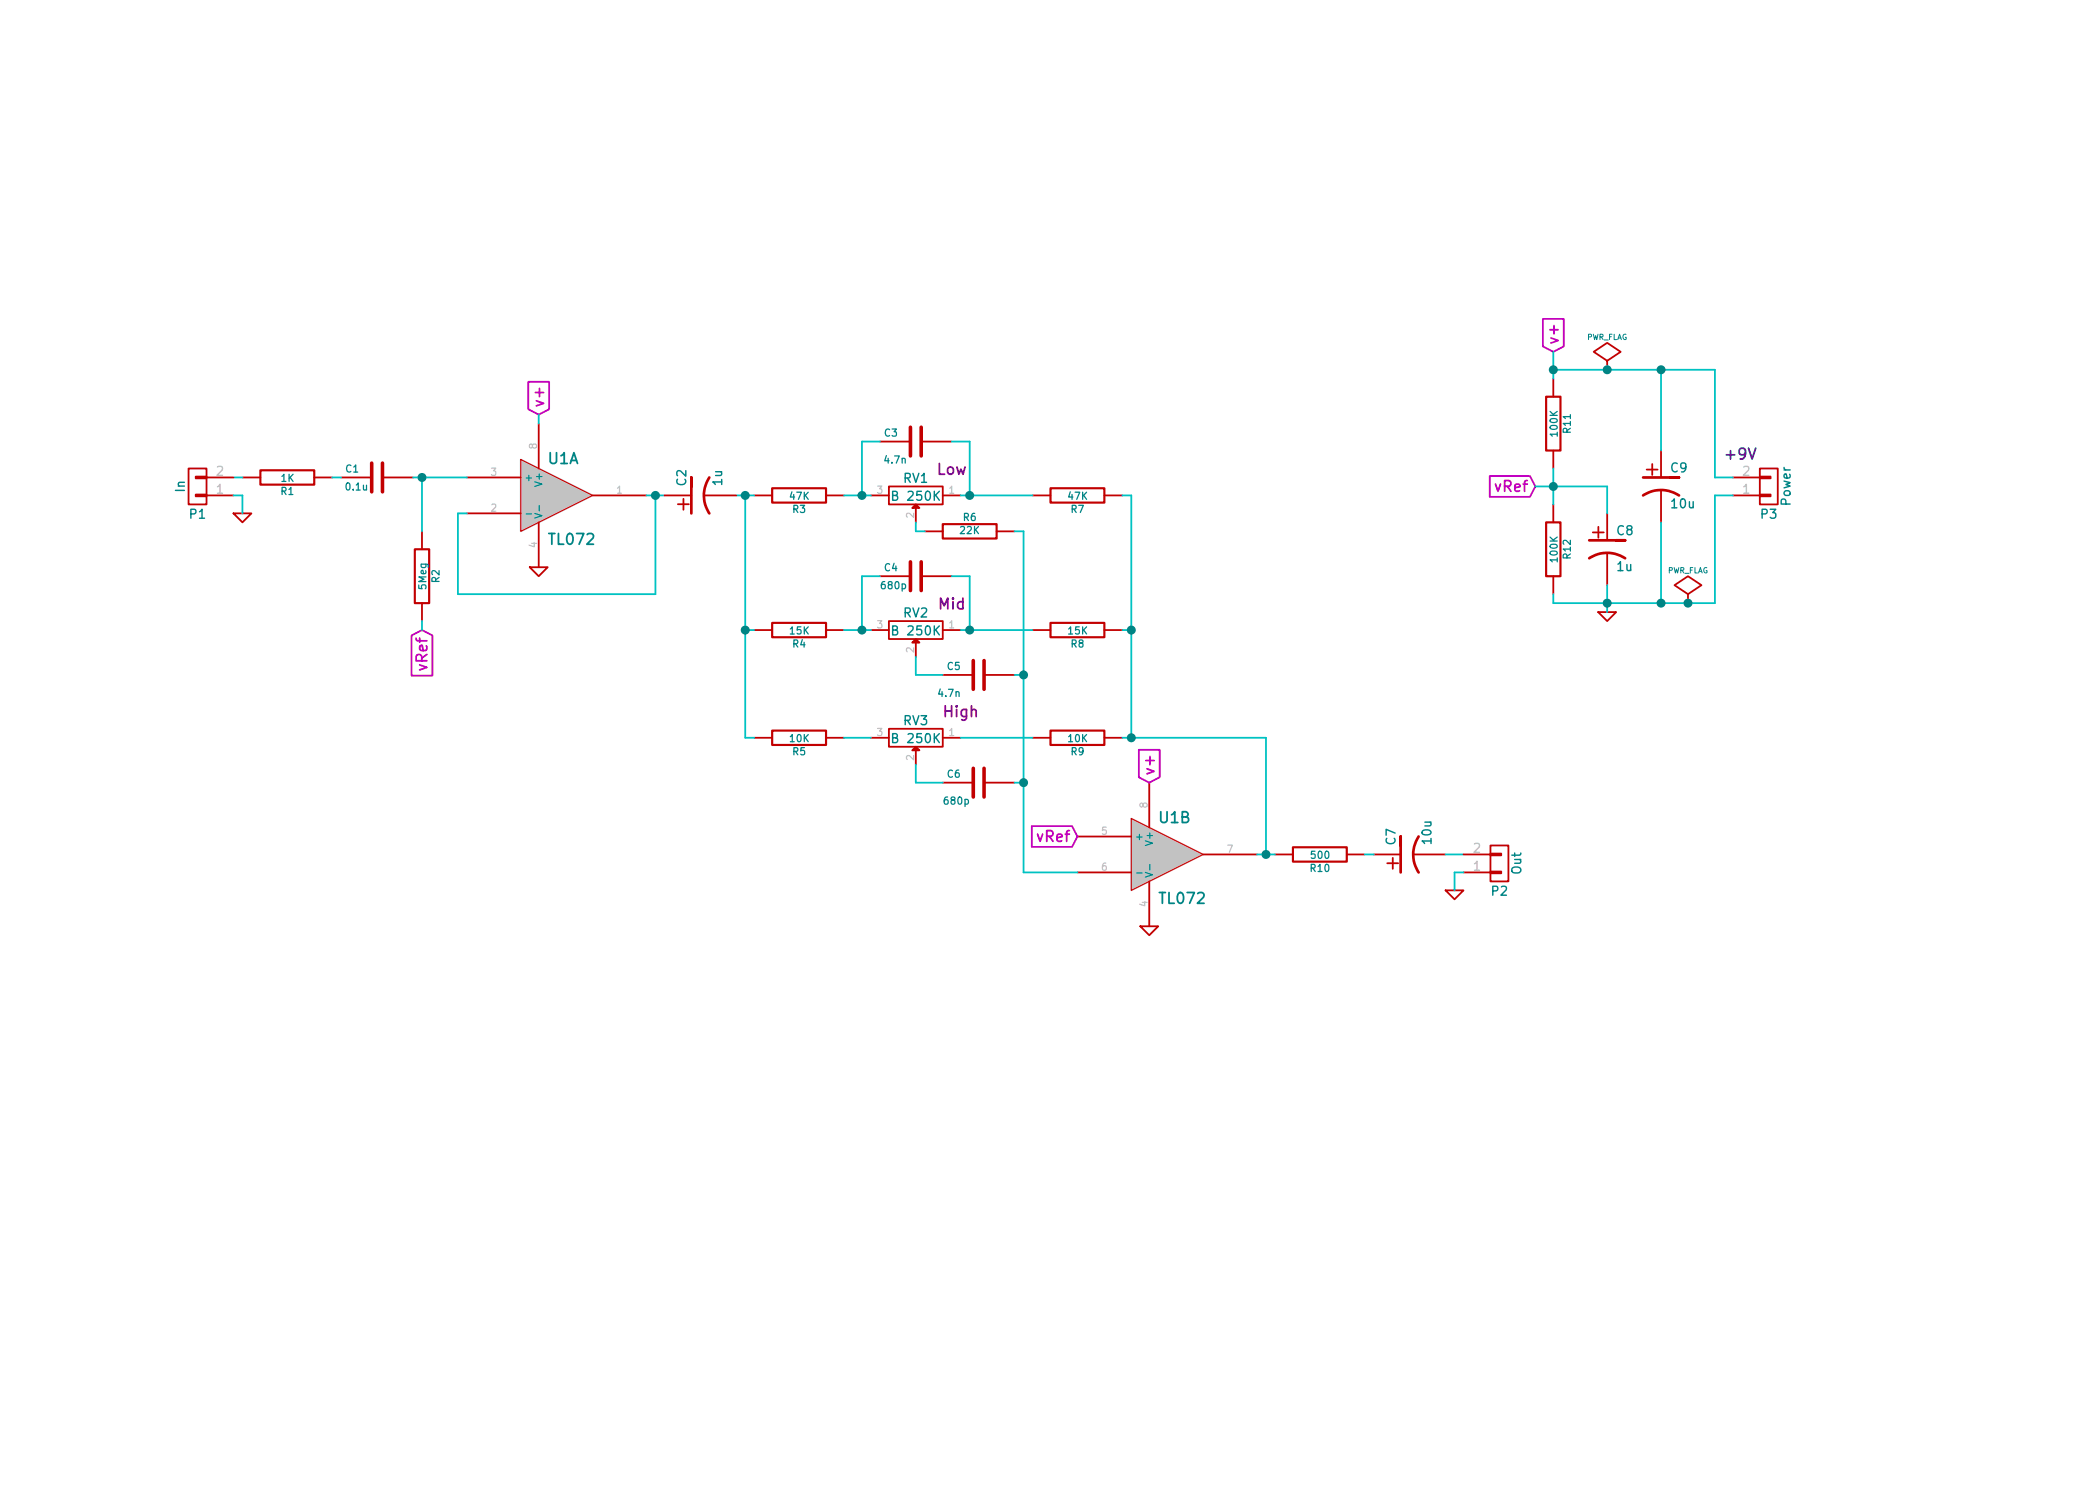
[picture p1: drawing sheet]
EESchema Schematic File Version 2
LIBS:power
LIBS:device
LIBS:transistors
LIBS:conn
LIBS:regul
LIBS:74xx
LIBS:cmos4000
LIBS:adc-dac
LIBS:memory
LIBS:xilinx
LIBS:special
LIBS:microcontrollers
LIBS:dsp
LIBS:microchip
LIBS:analog_switches
LIBS:motorola
LIBS:texas
LIBS:intel
LIBS:audio
LIBS:interface
LIBS:digital-audio
LIBS:philips
LIBS:display
LIBS:cypress
LIBS:siliconi
LIBS:opto
LIBS:atmel
LIBS:contrib
LIBS:valves
LIBS:linear
LIBS:kicad-250K-G-v2-cache
EELAYER 24 0
EELAYER END
$Descr A4 11693 8268
encoding utf-8
Sheet 1 1
Title "Preamp 3EQ \"Lutherie Amateur\""
Date "27 August 2014"
Rev "V2"
Comp "www.dolganoff.com"
Comment1 "Guitar version, 250K pots"
Comment2 ""
Comment3 ""
Comment4 ""
$EndDescr
$Comp
L TL072 U1
U 1 1
P 3100 2750
F 0 "U1" H 3050 2950 60  0000 L CNN
F 1 "TL072" H 3050 2500 60  0000 L CNN
F 2 "Custom:DIP-8_LARGE_PADS" H 3100 2750 60  0001 C CNN
F 3 "" H 3100 2750 60  0000 C CNN
	1    3100 2750
	1    0    0    -1  
$EndComp
$Comp
L TL072 U1
U 2 1
P 6500 4750
F 0 "U1" H 6450 4950 60  0000 L CNN
F 1 "TL072" H 6450 4500 60  0000 L CNN
F 2 "Custom:DIP-8_LARGE_PADS" H 6500 4750 60  0001 C CNN
F 3 "" H 6500 4750 60  0000 C CNN
	2    6500 4750
	1    0    0    -1  
$EndComp
$Comp
L R R1
U 1 1
P 1600 2650
F 0 "R1" V 1680 2650 40  0000 C CNN
F 1 "1K" V 1607 2651 40  0000 C CNN
F 2 "Custom:R3-LARGE_PADS" V 1530 2650 30  0001 C CNN
F 3 "" H 1600 2650 30  0000 C CNN
	1    1600 2650
	0    1    1    0   
$EndComp
$Comp
L C C1
U 1 1
P 2100 2650
F 0 "C1" V 2150 2750 40  0000 L CNN
F 1 "0.1u" V 2050 2700 40  0000 L CNN
F 2 "Custom:C2-LARGE_PADS" H 2138 2500 30  0001 C CNN
F 3 "" H 2100 2650 60  0000 C CNN
	1    2100 2650
	0    -1   -1   0   
$EndComp
$Comp
L R R2
U 1 1
P 2350 3200
F 0 "R2" V 2430 3200 40  0000 C CNN
F 1 "5Meg" V 2357 3201 40  0000 C CNN
F 2 "Custom:R3-LARGE_PADS" V 2280 3200 30  0001 C CNN
F 3 "" H 2350 3200 30  0000 C CNN
	1    2350 3200
	1    0    0    1   
$EndComp
Text GLabel 2350 3500 3    60   Input ~ 0
vRef
$Comp
L GND #PWR01
U 1 1
P 3000 3150
F 0 "#PWR01" H 3000 3150 30  0001 C CNN
F 1 "GND" H 3000 3080 30  0001 C CNN
F 2 "" H 3000 3150 60  0000 C CNN
F 3 "" H 3000 3150 60  0000 C CNN
	1    3000 3150
	1    0    0    -1  
$EndComp
Text GLabel 3000 2300 1    60   Input ~ 0
v+
$Comp
L R R3
U 1 1
P 4450 2750
F 0 "R3" V 4530 2750 40  0000 C CNN
F 1 "47K" V 4457 2751 40  0000 C CNN
F 2 "Custom:R3-LARGE_PADS" V 4380 2750 30  0001 C CNN
F 3 "" H 4450 2750 30  0000 C CNN
	1    4450 2750
	0    1    1    0   
$EndComp
$Comp
L R R4
U 1 1
P 4450 3500
F 0 "R4" V 4530 3500 40  0000 C CNN
F 1 "15K" V 4457 3501 40  0000 C CNN
F 2 "Custom:R3-LARGE_PADS" V 4380 3500 30  0001 C CNN
F 3 "" H 4450 3500 30  0000 C CNN
	1    4450 3500
	0    1    1    0   
$EndComp
$Comp
L R R9
U 1 1
P 6000 4100
F 0 "R9" V 6080 4100 40  0000 C CNN
F 1 "10K" V 6007 4101 40  0000 C CNN
F 2 "Custom:R3-LARGE_PADS" V 5930 4100 30  0001 C CNN
F 3 "" H 6000 4100 30  0000 C CNN
	1    6000 4100
	0    1    1    0   
$EndComp
$Comp
L POT RV1
U 1 1
P 5100 2750
F 0 "RV1" H 5100 2650 50  0000 C CNN
F 1 "B 250K" H 5100 2750 50  0000 C CNN
F 2 "Custom:SIL-3-LARGE_PADS" H 5100 2750 60  0001 C CNN
F 3 "" H 5100 2750 60  0000 C CNN
F 4 "Low" H 4900 2600 60  0000 C CNN "Field4"
	1    5100 2750
	-1   0    0    1   
$EndComp
$Comp
L C C3
U 1 1
P 5100 2450
F 0 "C3" V 5150 2550 40  0000 L CNN
F 1 "4.7n" V 5000 2500 40  0000 L CNN
F 2 "Custom:C2-LARGE_PADS" H 5138 2300 30  0001 C CNN
F 3 "" H 5100 2450 60  0000 C CNN
	1    5100 2450
	0    -1   -1   0   
$EndComp
$Comp
L R R7
U 1 1
P 6000 2750
F 0 "R7" V 6080 2750 40  0000 C CNN
F 1 "47K" V 6007 2751 40  0000 C CNN
F 2 "Custom:R3-LARGE_PADS" V 5930 2750 30  0001 C CNN
F 3 "" H 6000 2750 30  0000 C CNN
	1    6000 2750
	0    1    1    0   
$EndComp
$Comp
L C C4
U 1 1
P 5100 3200
F 0 "C4" V 5150 3300 40  0000 L CNN
F 1 "680p" V 5050 3250 40  0000 L CNN
F 2 "Custom:C2-LARGE_PADS" H 5138 3050 30  0001 C CNN
F 3 "" H 5100 3200 60  0000 C CNN
	1    5100 3200
	0    -1   -1   0   
$EndComp
$Comp
L POT RV2
U 1 1
P 5100 3500
F 0 "RV2" H 5100 3400 50  0000 C CNN
F 1 "B 250K" H 5100 3500 50  0000 C CNN
F 2 "Custom:SIL-3-LARGE_PADS" H 5100 3500 60  0001 C CNN
F 3 "" H 5100 3500 60  0000 C CNN
F 4 "Mid" H 4900 3350 60  0000 C CNN "Field4"
	1    5100 3500
	-1   0    0    1   
$EndComp
$Comp
L R R8
U 1 1
P 6000 3500
F 0 "R8" V 6080 3500 40  0000 C CNN
F 1 "15K" V 6007 3501 40  0000 C CNN
F 2 "Custom:R3-LARGE_PADS" V 5930 3500 30  0001 C CNN
F 3 "" H 6000 3500 30  0000 C CNN
	1    6000 3500
	0    1    1    0   
$EndComp
$Comp
L R R6
U 1 1
P 5400 2950
F 0 "R6" V 5480 2950 40  0000 C CNN
F 1 "22K" V 5407 2951 40  0000 C CNN
F 2 "Custom:R3-LARGE_PADS" V 5330 2950 30  0001 C CNN
F 3 "" H 5400 2950 30  0000 C CNN
	1    5400 2950
	0    -1   -1   0   
$EndComp
$Comp
L POT RV3
U 1 1
P 5100 4100
F 0 "RV3" H 5100 4000 50  0000 C CNN
F 1 "B 250K" H 5100 4100 50  0000 C CNN
F 2 "Custom:SIL-3-LARGE_PADS" H 5100 4100 60  0001 C CNN
F 3 "" H 5100 4100 60  0000 C CNN
F 4 "High" H 4850 3950 60  0000 C CNN "Field4"
	1    5100 4100
	-1   0    0    1   
$EndComp
$Comp
L C C5
U 1 1
P 5450 3750
F 0 "C5" V 5500 3850 40  0000 L CNN
F 1 "4.7n" V 5350 3850 40  0000 L CNN
F 2 "Custom:C2-LARGE_PADS" H 5488 3600 30  0001 C CNN
F 3 "" H 5450 3750 60  0000 C CNN
	1    5450 3750
	0    -1   -1   0   
$EndComp
$Comp
L R R5
U 1 1
P 4450 4100
F 0 "R5" V 4530 4100 40  0000 C CNN
F 1 "10K" V 4457 4101 40  0000 C CNN
F 2 "Custom:R3-LARGE_PADS" V 4380 4100 30  0001 C CNN
F 3 "" H 4450 4100 30  0000 C CNN
	1    4450 4100
	0    1    1    0   
$EndComp
$Comp
L C C6
U 1 1
P 5450 4350
F 0 "C6" V 5500 4450 40  0000 L CNN
F 1 "680p" V 5350 4400 40  0000 L CNN
F 2 "Custom:C2-LARGE_PADS" H 5488 4200 30  0001 C CNN
F 3 "" H 5450 4350 60  0000 C CNN
	1    5450 4350
	0    -1   -1   0   
$EndComp
Text GLabel 6000 4650 0    60   Input ~ 0
vRef
Text GLabel 6400 4350 1    60   Input ~ 0
v+
$Comp
L GND #PWR02
U 1 1
P 6400 5150
F 0 "#PWR02" H 6400 5150 30  0001 C CNN
F 1 "GND" H 6400 5080 30  0001 C CNN
F 2 "" H 6400 5150 60  0000 C CNN
F 3 "" H 6400 5150 60  0000 C CNN
	1    6400 5150
	1    0    0    -1  
$EndComp
$Comp
L R R10
U 1 1
P 7350 4750
F 0 "R10" V 7430 4750 40  0000 C CNN
F 1 "500" V 7357 4751 40  0000 C CNN
F 2 "Custom:R3-LARGE_PADS" V 7280 4750 30  0001 C CNN
F 3 "" H 7350 4750 30  0000 C CNN
	1    7350 4750
	0    1    1    0   
$EndComp
$Comp
L CP1 C7
U 1 1
P 7850 4750
F 0 "C7" H 7900 4850 50  0000 L CNN
F 1 "10u" H 7900 4650 50  0000 L CNN
F 2 "Custom:C1.5V7-LARGE_PADS" H 7850 4750 60  0001 C CNN
F 3 "" H 7850 4750 60  0000 C CNN
	1    7850 4750
	0    -1   -1   0   
$EndComp
$Comp
L R R11
U 1 1
P 8650 2350
F 0 "R11" V 8730 2350 40  0000 C CNN
F 1 "100K" V 8657 2351 40  0000 C CNN
F 2 "Custom:R3-LARGE_PADS" V 8580 2350 30  0001 C CNN
F 3 "" H 8650 2350 30  0000 C CNN
	1    8650 2350
	1    0    0    1   
$EndComp
$Comp
L R R12
U 1 1
P 8650 3050
F 0 "R12" V 8730 3050 40  0000 C CNN
F 1 "100K" V 8657 3051 40  0000 C CNN
F 2 "Custom:R3-LARGE_PADS" V 8580 3050 30  0001 C CNN
F 3 "" H 8650 3050 30  0000 C CNN
	1    8650 3050
	1    0    0    1   
$EndComp
$Comp
L CP1 C8
U 1 1
P 8950 3050
F 0 "C8" H 9000 3150 50  0000 L CNN
F 1 "1u" H 9000 2950 50  0000 L CNN
F 2 "Custom:C1.5V7-LARGE_PADS" H 8950 3050 60  0001 C CNN
F 3 "" H 8950 3050 60  0000 C CNN
	1    8950 3050
	1    0    0    -1  
$EndComp
$Comp
L CP1 C9
U 1 1
P 9250 2700
F 0 "C9" H 9300 2800 50  0000 L CNN
F 1 "10u" H 9300 2600 50  0000 L CNN
F 2 "Custom:C1.5V7-LARGE_PADS" H 9250 2700 60  0001 C CNN
F 3 "" H 9250 2700 60  0000 C CNN
	1    9250 2700
	1    0    0    -1  
$EndComp
$Comp
L GND #PWR03
U 1 1
P 8950 3400
F 0 "#PWR03" H 8950 3400 30  0001 C CNN
F 1 "GND" H 8950 3330 30  0001 C CNN
F 2 "" H 8950 3400 60  0000 C CNN
F 3 "" H 8950 3400 60  0000 C CNN
	1    8950 3400
	1    0    0    -1  
$EndComp
Text GLabel 8650 1950 1    60   Input ~ 0
v+
Text GLabel 8550 2700 0    60   Input ~ 0
vRef
$Comp
L CONN_01X02 P3
U 1 1
P 9850 2700
F 0 "P3" H 9850 2850 50  0000 C CNN
F 1 "Power" V 9950 2700 50  0000 C CNN
F 2 "Custom:SIL-2-LARGE_PADS" H 9850 2700 60  0001 C CNN
F 3 "" H 9850 2700 60  0000 C CNN
	1    9850 2700
	1    0    0    1   
$EndComp
Wire Wire Line
	2300 2650 2600 2650
Wire Wire Line
	2600 2850 2550 2850
Wire Wire Line
	2550 2850 2550 3300
Wire Wire Line
	2550 3300 3650 3300
Wire Wire Line
	3650 3300 3650 2750
Wire Wire Line
	3600 2750 3700 2750
Wire Wire Line
	2350 2650 2350 2950
Connection ~ 2350 2650
Wire Wire Line
	1850 2650 1900 2650
Wire Wire Line
	1300 2650 1350 2650
Wire Wire Line
	2350 3500 2350 3450
Wire Wire Line
	3000 2300 3000 2350
Connection ~ 3650 2750
Wire Wire Line
	4800 2750 4800 2450
Wire Wire Line
	4800 2450 4900 2450
Wire Wire Line
	5300 2450 5400 2450
Wire Wire Line
	5400 2450 5400 2750
Wire Wire Line
	5350 2750 5750 2750
Connection ~ 5400 2750
Wire Wire Line
	4700 2750 4850 2750
Connection ~ 4800 2750
Wire Wire Line
	4700 3500 4850 3500
Wire Wire Line
	4800 3500 4800 3200
Wire Wire Line
	4800 3200 4900 3200
Wire Wire Line
	5350 3500 5750 3500
Wire Wire Line
	5400 3500 5400 3200
Wire Wire Line
	5400 3200 5300 3200
Connection ~ 5400 3500
Connection ~ 4800 3500
Wire Wire Line
	4200 3500 4150 3500
Wire Wire Line
	4150 2750 4150 4100
Wire Wire Line
	4100 2750 4200 2750
Connection ~ 4150 2750
Wire Wire Line
	5100 2900 5100 2950
Wire Wire Line
	5100 3650 5100 3750
Wire Wire Line
	5700 2950 5700 4850
Wire Wire Line
	5700 3750 5650 3750
Wire Wire Line
	4150 4100 4200 4100
Connection ~ 4150 3500
Wire Wire Line
	4700 4100 4850 4100
Wire Wire Line
	5350 4100 5750 4100
Wire Wire Line
	5100 4350 5100 4250
Wire Wire Line
	5700 4350 5650 4350
Connection ~ 5700 3750
Wire Wire Line
	6250 2750 6300 2750
Wire Wire Line
	6300 2750 6300 4100
Wire Wire Line
	6300 3500 6250 3500
Wire Wire Line
	6250 4100 7050 4100
Connection ~ 6300 3500
Connection ~ 5700 4350
Wire Wire Line
	7050 4100 7050 4750
Connection ~ 6300 4100
Wire Wire Line
	5250 4350 5100 4350
Wire Wire Line
	5100 3750 5250 3750
Wire Wire Line
	5100 2950 5150 2950
Wire Wire Line
	5650 2950 5700 2950
Wire Wire Line
	5700 4850 6000 4850
Wire Wire Line
	7000 4750 7100 4750
Connection ~ 7050 4750
Wire Wire Line
	7650 4750 7600 4750
Wire Wire Line
	8650 2600 8650 2800
Wire Wire Line
	8150 4750 8050 4750
Wire Wire Line
	8550 2700 8950 2700
Wire Wire Line
	8950 2700 8950 2850
Connection ~ 8650 2700
Wire Wire Line
	8650 3300 8650 3350
Wire Wire Line
	8650 3350 9550 3350
Wire Wire Line
	8950 3250 8950 3400
Wire Wire Line
	9250 2050 9250 2500
Wire Wire Line
	8650 2050 9550 2050
Wire Wire Line
	8650 1950 8650 2100
Wire Wire Line
	9250 3350 9250 2900
Connection ~ 8950 3350
Connection ~ 8650 2050
Wire Wire Line
	9650 2650 9550 2650
Wire Wire Line
	9550 2650 9550 2050
Connection ~ 9250 2050
Wire Wire Line
	9650 2750 9550 2750
Wire Wire Line
	9550 2750 9550 3350
Connection ~ 9250 3350
$Comp
L PWR_FLAG #FLG04
U 1 1
P 8950 2050
F 0 "#FLG04" H 8950 2145 30  0001 C CNN
F 1 "PWR_FLAG" H 8950 2230 30  0000 C CNN
F 2 "" H 8950 2050 60  0000 C CNN
F 3 "" H 8950 2050 60  0000 C CNN
	1    8950 2050
	1    0    0    -1  
$EndComp
Connection ~ 8950 2050
$Comp
L PWR_FLAG #FLG05
U 1 1
P 9400 3350
F 0 "#FLG05" H 9400 3445 30  0001 C CNN
F 1 "PWR_FLAG" H 9400 3530 30  0000 C CNN
F 2 "" H 9400 3350 60  0000 C CNN
F 3 "" H 9400 3350 60  0000 C CNN
	1    9400 3350
	1    0    0    -1  
$EndComp
Connection ~ 9400 3350
Text Notes 9600 2550 0    60   ~ 0
+9V
$Comp
L CP1 C2
U 1 1
P 3900 2750
F 0 "C2" H 3950 2850 50  0000 L CNN
F 1 "1u" H 3950 2650 50  0000 L CNN
F 2 "Custom:C1.5V7-LARGE_PADS" H 3900 2750 60  0001 C CNN
F 3 "" H 3900 2750 60  0000 C CNN
	1    3900 2750
	0    -1   -1   0   
$EndComp
$Comp
L CONN_01X02 P2
U 1 1
P 8350 4800
F 0 "P2" H 8350 4950 50  0000 C CNN
F 1 "Out" V 8450 4800 50  0000 C CNN
F 2 "Custom:SIL-2-LARGE_PADS" H 8350 4800 60  0001 C CNN
F 3 "" H 8350 4800 60  0000 C CNN
	1    8350 4800
	1    0    0    1   
$EndComp
$Comp
L GND #PWR06
U 1 1
P 8100 4950
F 0 "#PWR06" H 8100 4950 30  0001 C CNN
F 1 "GND" H 8100 4880 30  0001 C CNN
F 2 "" H 8100 4950 60  0000 C CNN
F 3 "" H 8100 4950 60  0000 C CNN
	1    8100 4950
	1    0    0    -1  
$EndComp
Wire Wire Line
	8100 4950 8100 4850
Wire Wire Line
	8100 4850 8150 4850
$Comp
L CONN_01X02 P1
U 1 1
P 1100 2700
F 0 "P1" H 1100 2850 50  0000 C CNN
F 1 "In" V 1200 2700 50  0000 C CNN
F 2 "Custom:SIL-2-LARGE_PADS" H 1100 2700 60  0001 C CNN
F 3 "" H 1100 2700 60  0000 C CNN
	1    1100 2700
	-1   0    0    1   
$EndComp
$Comp
L GND #PWR?
U 1 1
P 1350 2850
F 0 "#PWR?" H 1350 2850 30  0001 C CNN
F 1 "GND" H 1350 2780 30  0001 C CNN
F 2 "" H 1350 2850 60  0000 C CNN
F 3 "" H 1350 2850 60  0000 C CNN
	1    1350 2850
	1    0    0    -1  
$EndComp
Wire Wire Line
	1350 2850 1350 2750
Wire Wire Line
	1350 2750 1300 2750
$EndSCHEMATC
